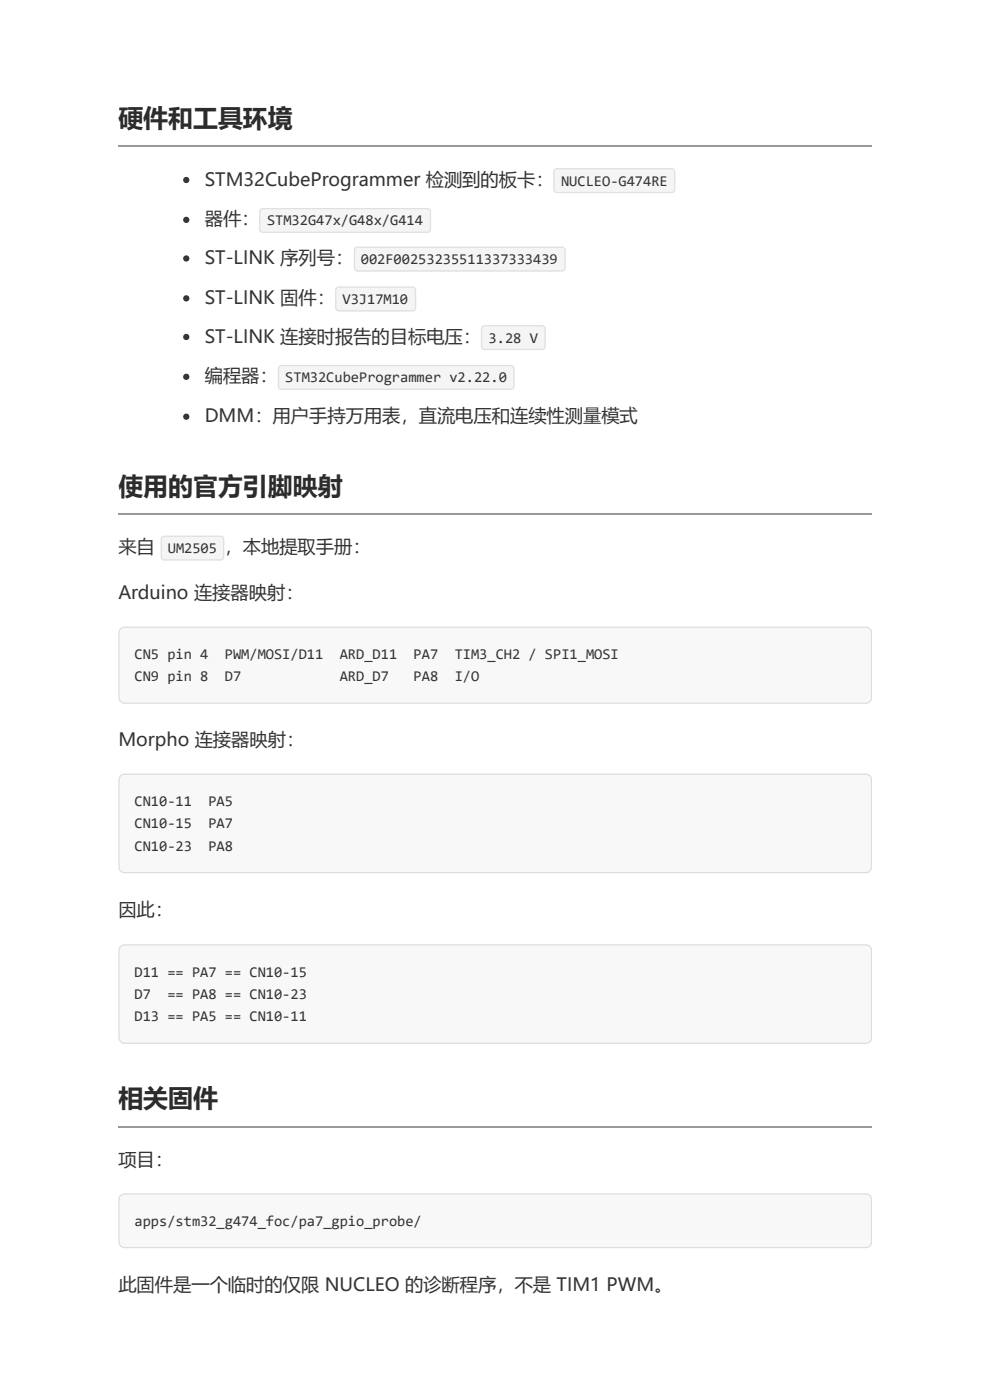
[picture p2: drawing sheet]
<svg xmlns="http://www.w3.org/2000/svg" width="210mm" height="297mm" viewBox="0 0 210 297" stroke-linecap="round" stroke-linejoin="round" font-family="sans-serif">
<path d="M25.1 31.1h160.1M25.1 109.1h160.1" fill="none" stroke="#999" stroke-width=".26"/>
<path d="M25.6 133.6l.9-.4h157.4a1.19 1.19 0 0 1 1.2 1.2v13.8a1.19 1.19 0 0 1-1.2 1.2h-157.4a1.19 1.19 0 0 1-1.2-1.2v-13.8z" fill="#f8f8f8"/>
<path d="M25.6 133.6l.9-.4h157.4a1.19 1.19 0 0 1 1.2 1.2v13.8a1.19 1.19 0 0 1-1.2 1.2h-157.4a1.19 1.19 0 0 1-1.2-1.2v-13.8z" fill="none" stroke="#ddd" stroke-width=".26"/>
<path d="M25.6 164.8l.9-.4h157.4a1.19 1.19 0 0 1 1.2 1.2v18.5a1.19 1.19 0 0 1-1.2 1.2h-157.4a1.19 1.19 0 0 1-1.2-1.2v-18.5z" fill="#f8f8f8"/>
<path d="M25.6 164.8l.9-.4h157.4a1.19 1.19 0 0 1 1.2 1.2v18.5a1.19 1.19 0 0 1-1.2 1.2h-157.4a1.19 1.19 0 0 1-1.2-1.2v-18.5z" fill="none" stroke="#ddd" stroke-width=".26"/>
<path d="M25.6 201l.9-.3h157.4a1.19 1.19 0 0 1 1.2 1.2v18.5a1.19 1.19 0 0 1-1.2 1.2h-157.4a1.19 1.19 0 0 1-1.2-1.2v-18.5z" fill="#f8f8f8"/>
<path d="M25.6 201l.9-.3h157.4a1.19 1.19 0 0 1 1.2 1.2v18.5a1.19 1.19 0 0 1-1.2 1.2h-157.4a1.19 1.19 0 0 1-1.2-1.2v-18.5z" fill="none" stroke="#ddd" stroke-width=".26"/>
<path d="M25.1 239.3h160.1" fill="none" stroke="#999" stroke-width=".26"/>
<path d="M25.6 253.9l.9-.3h157.4a1.19 1.19 0 0 1 1.2 1.2v9a1.19 1.19 0 0 1-1.2 1.2h-157.4a1.19 1.19 0 0 1-1.2-1.2v-9z" fill="#f8f8f8"/>
<path d="M25.6 253.9l.9-.3h157.4a1.19 1.19 0 0 1 1.2 1.2v9a1.19 1.19 0 0 1-1.2 1.2h-157.4a1.19 1.19 0 0 1-1.2-1.2v-9z" fill="none" stroke="#ddd" stroke-width=".26"/>
<circle cx="39.6" cy="38.2" r=".66" fill="#333"/>
<path d="M117.7 36l.6-.3h24.3a.79 .79 0 0 1 .8 .8v3.7a.79 .79 0 0 1-.8 .8h-24.3a.79 .79 0 0 1-.8-.8v-3.7z" fill="#f5f5f5"/>
<path d="M117.8 36l.5-.1h24.3a.66 .66 0 0 1 .7 .6v3.7a.66 .66 0 0 1-.7 .7h-24.3a.66 .66 0 0 1-.7-.7v-3.7z" fill="none" stroke="#e0e0e0" stroke-width=".26"/>
<circle cx="39.6" cy="46.7" r=".66" fill="#333"/>
<path d="M55.3 44.4l.5-.2h35a.79 .79 0 0 1 .7 .8v3.7a.79 .79 0 0 1-.7 .8h-35a.79 .79 0 0 1-.8-.8v-3.7z" fill="#f5f5f5"/>
<path d="M55.4 44.5l.4-.2h35a.66 .66 0 0 1 .6 .7v3.7a.66 .66 0 0 1-.6 .6h-35a.66 .66 0 0 1-.6-.6v-3.7z" fill="none" stroke="#e0e0e0" stroke-width=".26"/>
<circle cx="39.6" cy="54.9" r=".66" fill="#333"/>
<path d="M75.4 52.6l.5-.2h43.4a.79 .79 0 0 1 .8 .8v3.7a.79 .79 0 0 1-.8 .8h-43.4a.79 .79 0 0 1-.8-.8v-3.7z" fill="#f5f5f5"/>
<path d="M75.5 52.7l.4-.2h43.4a.66 .66 0 0 1 .7 .7v3.7a.66 .66 0 0 1-.7 .6h-43.4a.66 .66 0 0 1-.6-.6v-3.7z" fill="none" stroke="#e0e0e0" stroke-width=".26"/>
<circle cx="39.6" cy="63.4" r=".66" fill="#333"/>
<path d="M71.4 61.1l.6-.2h15.6a.79 .79 0 0 1 .8 .7v3.8a.79 .79 0 0 1-.8 .7h-15.6a.79 .79 0 0 1-.8-.7v-3.8z" fill="#f5f5f5"/>
<path d="M71.5 61.2l.5-.2h15.6a.66 .66 0 0 1 .6 .6v3.8a.66 .66 0 0 1-.6 .6h-15.6a.66 .66 0 0 1-.7-.6v-3.8z" fill="none" stroke="#e0e0e0" stroke-width=".26"/>
<circle cx="39.6" cy="71.6" r=".66" fill="#333"/>
<path d="M102.4 69.3l.5-.2h12.2a.79 .79 0 0 1 .8 .7v3.8a.79 .79 0 0 1-.8 .7h-12.2a.79 .79 0 0 1-.8-.7v-3.8z" fill="#f5f5f5"/>
<path d="M102.5 69.4l.4-.2h12.2a.66 .66 0 0 1 .7 .6v3.8a.66 .66 0 0 1-.7 .6h-12.2a.66 .66 0 0 1-.6-.6v-3.8z" fill="none" stroke="#e0e0e0" stroke-width=".26"/>
<circle cx="39.6" cy="80" r=".66" fill="#333"/>
<path d="M59.2 77.8l.6-.3h48.7a.79 .79 0 0 1 .8 .8v3.7a.79 .79 0 0 1-.8 .8h-48.7a.79 .79 0 0 1-.8-.8v-3.7z" fill="#f5f5f5"/>
<path d="M59.3 77.8l.5-.1h48.7a.66 .66 0 0 1 .6 .6v3.7a.66 .66 0 0 1-.6 .7h-48.7a.66 .66 0 0 1-.7-.7v-3.7z" fill="none" stroke="#e0e0e0" stroke-width=".26"/>
<circle cx="39.6" cy="88.5" r=".66" fill="#333"/>
<path d="M34.4 114l.5-.2h11.9a.79 .79 0 0 1 .8 .8v3.7a.79 .79 0 0 1-.8 .8h-11.9a.79 .79 0 0 1-.8-.8v-3.7z" fill="#f5f5f5"/>
<path d="M34.5 114.1l.4-.2h11.9a.66 .66 0 0 1 .7 .7v3.7a.66 .66 0 0 1-.7 .6h-11.9a.66 .66 0 0 1-.6-.6v-3.7z" fill="none" stroke="#e0e0e0" stroke-width=".26"/>
<g font-size="5.3" fill="#2c2c2c">
<text x="25.1" y="27">硬件和工具环境</text>
<text x="25.1" y="105">使用的官方引脚映射</text>
<text x="25.1" y="235.2">相关固件</text>
</g>
<g font-size="3.9" fill="#333">
<text x="43.5" y="39.4">STM32CubeProgrammer 检测到的板卡：</text>
<text x="43.5" y="47.9">器件：</text>
<text x="43.5" y="56.1">ST-LINK 序列号：</text>
<text x="43.5" y="64.6">ST-LINK 固件：</text>
<text x="43.5" y="72.8">ST-LINK 连接时报告的目标电压：</text>
<text x="43.5" y="81.2">编程器：</text>
<text x="43.5" y="89.7">DMM：用户手持万用表，直流电压和连续性测量模式</text>
<text x="25.1" y="117.5">来自</text>
<text x="47.7" y="117.5">，本地提取手册：</text>
<text x="25.1" y="127.3">Arduino 连接器映射：</text>
<text x="25.1" y="158.5">Morpho 连接器映射：</text>
<text x="25.1" y="194.5">因此：</text>
<text x="25.1" y="247.6">项目：</text>
<text x="25.1" y="274.1">此固件是一个临时的仅限 NUCLEO 的诊断程序，不是 TIM1 PWM。</text>
</g>
<g font-size="3.2" fill="#333">
<text x="119.2" y="39.4">NUCLEO-G474RE</text>
<text x="56.7" y="47.9">STM32G47x/G48x/G414</text>
<text x="76.6" y="56.1">002F00253235511337333439</text>
<text x="72.7" y="64.6">V3J17M10</text>
<text x="103.8" y="72.8">3.28 V</text>
<text x="60.6" y="81.2">STM32CubeProgrammer v2.22.0</text>
<text x="35.6" y="117.5">UM2505</text>
<text x="28.6" y="140">CN5 pin 4</text>
<text x="47.7" y="140">PWM/MOSI/D11</text>
<text x="72.2" y="140">ARD_D11</text>
<text x="87.8" y="140">PA7</text>
<text x="96.6" y="140">TIM3_CH2 / SPI1_MOSI</text>
<text x="28.6" y="144.7">CN9 pin 8</text>
<text x="47.7" y="144.7">D7</text>
<text x="72.2" y="144.7">ARD_D7</text>
<text x="87.8" y="144.7">PA8</text>
<text x="96.6" y="144.7">I/O</text>
<text x="28.6" y="171.2">CN10-11</text>
<text x="44.3" y="171.2">PA5</text>
<text x="28.6" y="175.9">CN10-15</text>
<text x="44.3" y="175.9">PA7</text>
<text x="28.6" y="180.7">CN10-23</text>
<text x="44.3" y="180.7">PA8</text>
<text x="28.6" y="207.4">D11 == PA7 == CN10-15</text>
<text x="28.6" y="212.2">D7</text>
<text x="35.5" y="212.2">== PA8 == CN10-23</text>
<text x="28.6" y="217">D13 == PA5 == CN10-11</text>
<text x="28.6" y="260.3">apps/stm32_g474_foc/pa7_gpio_probe/</text>
</g>
</svg>
